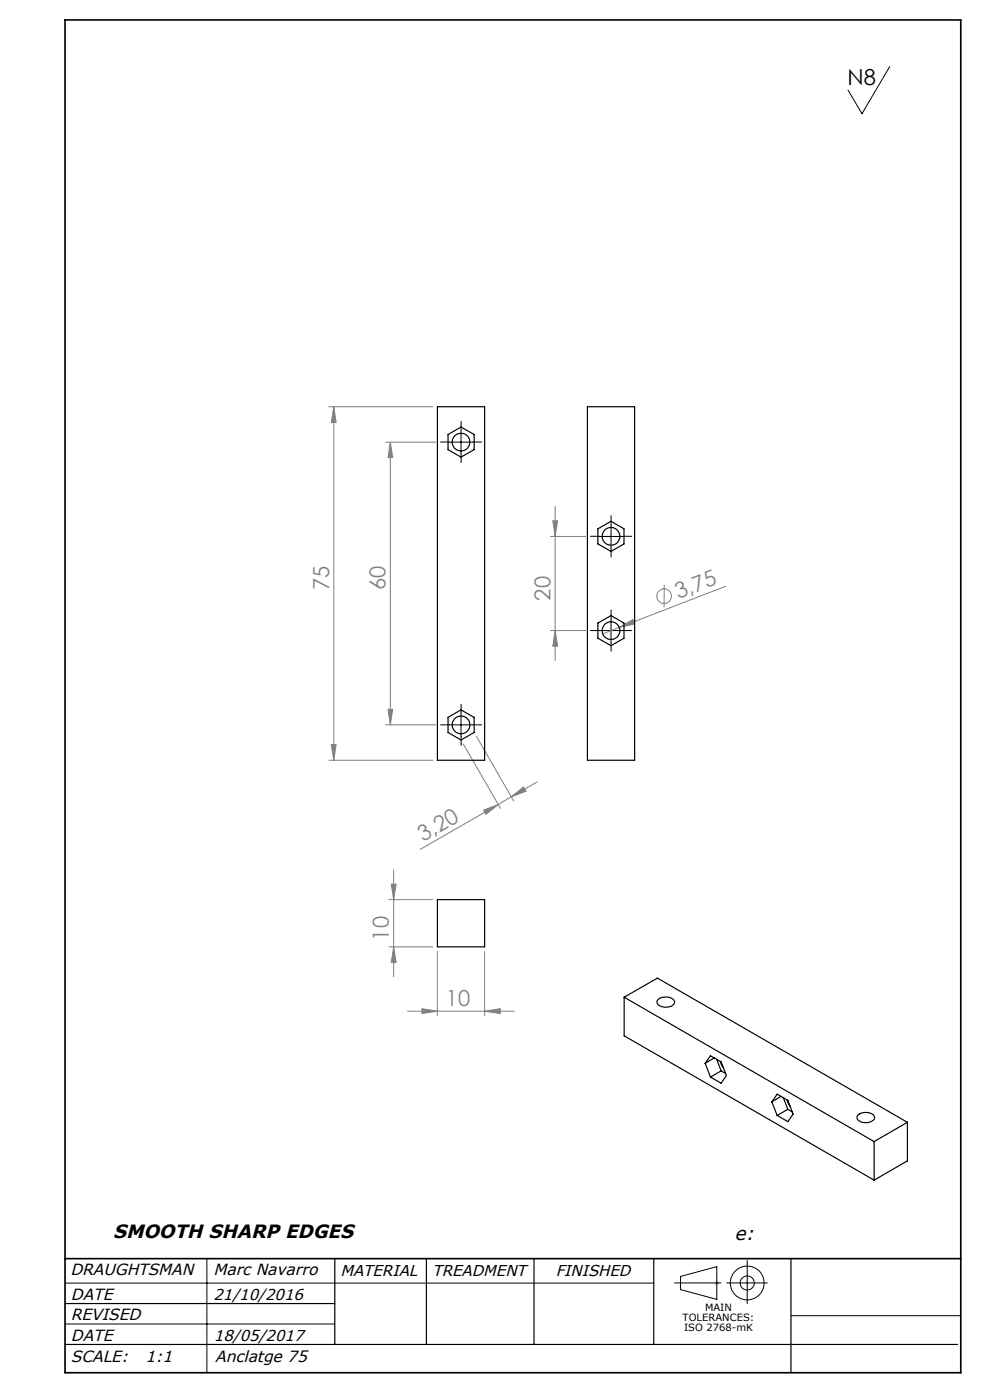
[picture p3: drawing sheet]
<svg xmlns="http://www.w3.org/2000/svg" width="210mm" height="297mm" viewBox="0 0 210 297" stroke-linecap="round" stroke-linejoin="round" font-family="sans-serif">
<g fill="none" stroke="#808080" stroke-width=".21">
<path d="M69.8 86.3h22M70.8 86.3l.5 3.3h-1zM70.8 86.3v75M81.8 93.8h10.6M82.8 93.8l.5 3.3h-1zM82.8 93.8v60M116.8 113.8h7.4M117.3 110.5h1l-.5 3.3zM117.8 107.5v32.6M116.8 133.8h7.4M117.8 133.8l.5 3.3h-1zM131.3 133.1l2.9-1.7 .4 1z"/>
<path d="M131.3 133.1l-3.5 1.4M140.9 124.1v4.8M153.9 124.4l-22.6 8.7M70.3 158h1l-.5 3.3zM81.8 153.8h10.6M82.3 150.5h1l-.5 3.3zM98.3 157.9l7.9 13.6M101.1 156.2l7.9 13.7M69.8 161.3h22M102.6 171.9l3.1-1.2-2.6 2.1zM105.7 170.7l-16.6 9.5M108.4 169l-2.7 1.7"/>
<path d="M108.4 169l2.7-2 .5 .8zM113.9 165.9l-5.5 3.1M82.5 190.8h9.3M83 187.6h1l-.5 3.2zM83.5 184.5v22.7M82.5 200.9h9.3M83.5 200.9l.5 3.2h-1zM86.4 214.5h22.7M89.5 214l3.3 .5-3.3 .5zM92.8 201.9v13.6M102.8 214.5l3.3-.5v1zM102.8 201.9v13.6"/>
<circle cx="140.9" cy="126.5" r="1.55"/>
</g>
<g fill="none" stroke="#000" stroke-width=".21">
<path d="M188.7 14.1l-5.9 10-2.9-5M95.3 93.8h5M97.8 91.3v5M127.1 113.8h5M129.6 111.3v5M127.1 133.8h5M129.6 131.3v5M95.3 153.8h5M97.8 151.3v5M13.8 272.2h124.9M43.9 267v24.2M143.1 272.2h9.8"/>
<path d="M144.4 270.8l7.6-2.1v7l-7.6-2.1zM154.1 272.2h8.7M158.5 267.4v9.1M167.8 279.1h36M13.8 280.9h57.2"/>
<circle cx="158.5" cy="272.2" r="1.5"/>
<circle cx="158.5" cy="272.2" r="3.6"/>
</g>
<path d="M151.5 272.2h1M151.7 271.8l.7 .7M152 271.7v1M152.4 271.8l-.7 .7" fill="none" stroke="#c0c0c0" stroke-width=".21"/>
<g fill="none" stroke="#000" stroke-width=".21" stroke-dasharray="15.2 1.3 1.3 1.3">
<path d="M95.3 93.8h-1.9M97.8 91.3v-1.9M97.8 96.3v1.8M100.3 93.8h1.9M127.1 113.8h-1.9M129.6 111.3v-1.9M129.6 116.3v1.8M132.1 113.8h1.9M127.1 133.8h-1.9M129.6 131.3v-1.9M129.6 136.3v1.8M132.1 133.8h1.9"/>
<path d="M95.3 153.8h-1.9M97.8 151.3v-1.9M97.8 156.3v1.8M100.3 153.8h1.9"/>
</g>
<path d="M13.8 276.5h57.2M71 267v18.2M90.5 267v18.2M113.3 267v18.2M138.7 267v18.2M167.8 267v24.2M13.8 285.2h189.3" fill="none" stroke="#000" stroke-width=".25"/>
<path d="M13.8 4.2h190v287h-190zM13.8 267h190" fill="none" stroke="#000" stroke-width=".35"/>
<g fill="#808080">
<path d="M131.3 133.1l2.9-1.7 .4 1z"/>
<path d="M89.5 214l3.3 .5-3.3 .5zM102.8 214.5l3.3-.5v1z"/>
<path d="M102.6 171.9l3.1-1.2-2.6 2.1zM108.4 169l2.7-2 .5 .8z"/>
<path d="M70.8 86.3l.5 3.3h-1zM70.3 158h1l-.5 3.3zM82.8 93.8l.5 3.3h-1zM82.3 150.5h1l-.5 3.3zM117.3 110.5h1l-.5 3.3zM117.8 133.8l.5 3.3h-1zM83 187.6h1l-.5 3.2zM83.5 200.9l.5 3.2h-1z"/>
</g>
<g fill="none" stroke="#000" stroke-width=".25">
<path d="M92.8 86.3h10v75h-10zM95 92.2l2.8-1.6 2.8 1.6v3.2l-2.8 1.6-2.8-1.6zM124.6 86.3h10v75h-10zM126.8 112.2l2.8-1.6 2.8 1.6v3.2l-2.8 1.6-2.8-1.6zM126.8 132.2l2.8-1.6 2.8 1.6v3.2l-2.8 1.6-2.8-1.6zM95 152.2l2.8-1.6 2.8 1.6v3.2l-2.8 1.6-2.8-1.6zM92.8 190.8h10v10.1h-10zM132.4 211.6l7.1-4.1 53 30.6M132.4 211.6l53 30.6M132.4 211.6v8.1l53 30.7M139.5 212.1a2.6 2.6 0 0 1 3.5 .2 1.18 1.18 0 0 1-1.4 1.3 1.97 1.97 0 0 1-2.3-.9zM149.6 225.6l1.1-1.6 2.3 1.3 1.1 2.9-1.1 1.6-2.3-1.3"/>
<path d="M149.6 225.6l1.1 2.9M151.5 224.4l-1.9 1.2M152 224.7l1 2.5M152.8 225.2l.7 1.4M153 227.2l.9 .5M153 227.2l-2.3 1.3M163.7 233.7l1.2-1.6 2.2 1.3 1.1 3-1.1 1.5-2.2-1.3M163.7 233.7l1.2 2.9M165.7 232.6l-2 1.1M166.2 232.9l.9 2.4M166.9 233.3l.7 1.4M167.1 235.3l1 .6"/>
<path d="M167.1 235.3l-2.2 1.3M182.1 236.5a2.61 2.61 0 0 1 3.3 .2 .92 .92 0 0 1-.8 1.3 2.13 2.13 0 0 1-2.8-.9zM192.5 238.1v8.2l-7.1 4.1M192.5 238.1l-7.1 4.1M185.4 242.2v8.2"/>
<circle cx="97.8" cy="93.8" r="1.87"/>
<circle cx="129.6" cy="113.8" r="1.87"/>
<circle cx="129.6" cy="133.8" r="1.87"/>
<circle cx="97.8" cy="153.8" r="1.88"/>
</g>
<text font-size="4.7" x="179.8" y="18.1">N8</text>
<g font-size="4.7" fill="#808080">
<text x="69.8" y="125.3" transform="rotate(-90 69.8 125.3)">75</text>
<text x="81.8" y="125.3" transform="rotate(-90 81.8 125.3)">60</text>
<text x="116.8" y="127.4" transform="rotate(-90 116.8 127.4)">20</text>
<text x="143.9" y="127.1" transform="rotate(-21 143.9 127.1)">3,75</text>
<text x="89.8" y="178.7" transform="rotate(-30 89.8 178.7)">3,20</text>
<text x="82.5" y="199.5" transform="rotate(-90 82.5 199.5)">10</text>
<text x="94.6" y="213.5">10</text>
</g>
<g font-size="4">
<text x="24" y="262.6">SMOOTH SHARP EDGES</text>
<text x="155.8" y="263.1">e:</text>
</g>
<g font-size="3.4">
<text x="14.9" y="270.6">DRAUGHTSMAN</text>
<text x="15" y="275.7">DATE</text>
<text x="45.3" y="270.6">Marc Navarro</text>
<text x="15" y="280">REVISED</text>
<text x="15" y="284.4">DATE</text>
<text x="15" y="289">SCALE:</text>
<text x="30.9" y="289">1:1</text>
<text x="45.6" y="289">Anclatge 75</text>
</g>
<g font-size="3.3">
<text x="45.3" y="275.7">21/10/2016</text>
<text x="72.2" y="270.7">MATERIAL</text>
<text x="91.7" y="270.6">TREADMENT</text>
<text x="117.9" y="270.6">FINISHED</text>
<text x="45.4" y="284.4">18/05/2017</text>
</g>
<g font-size="2.1">
<text x="144.8" y="280.2">TOLERANCES:</text>
<text x="149.6" y="278.1">MAIN</text>
<text x="145.1" y="282.3">ISO 2768-mK</text>
</g>
</svg>
